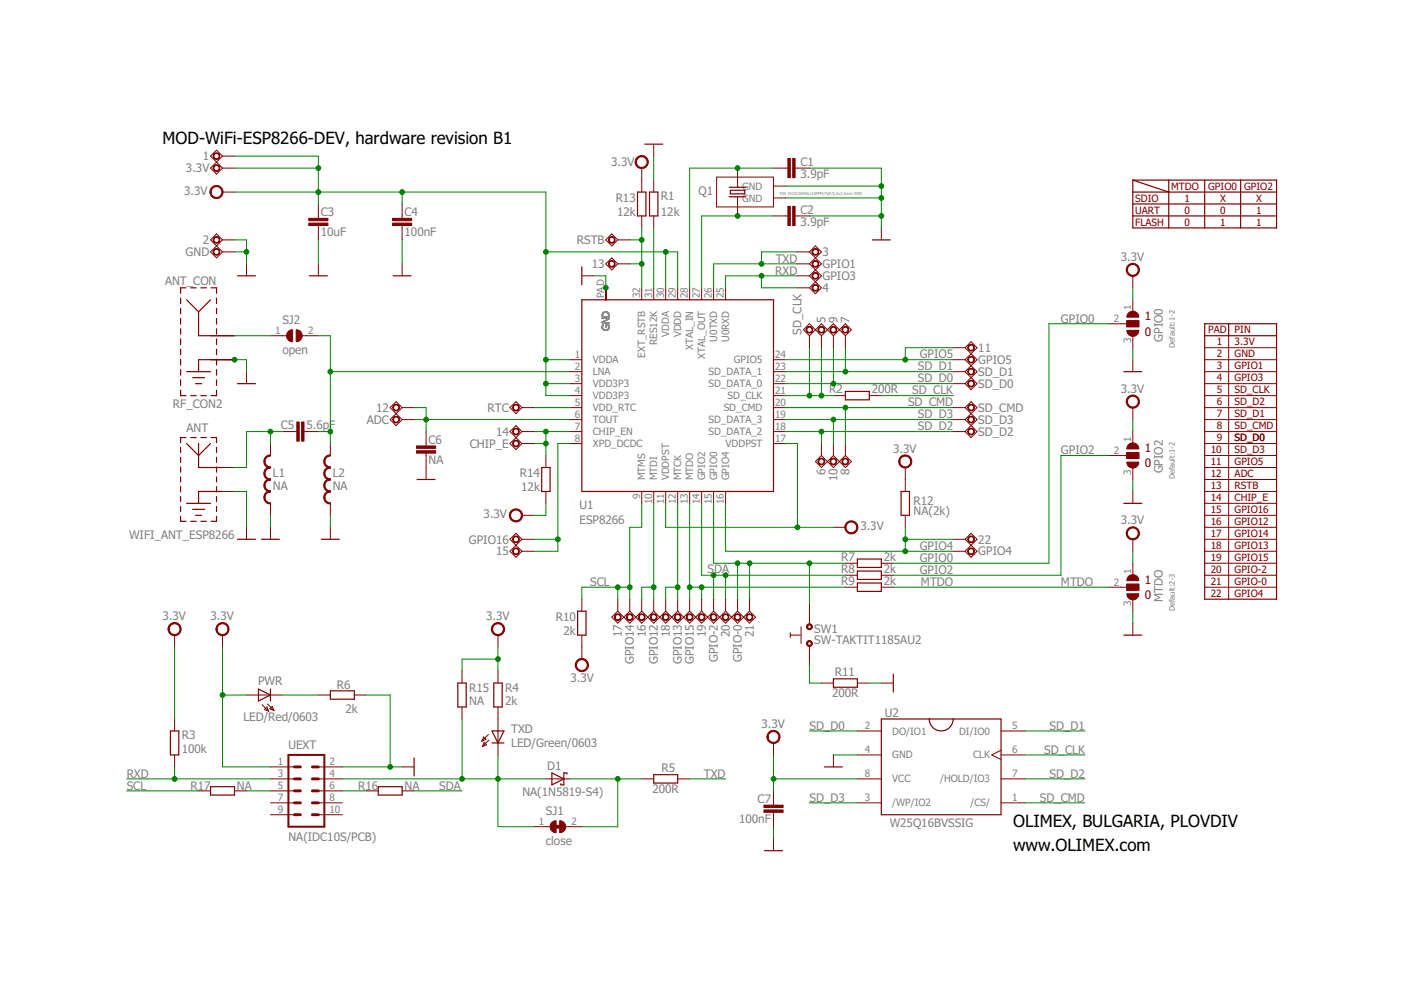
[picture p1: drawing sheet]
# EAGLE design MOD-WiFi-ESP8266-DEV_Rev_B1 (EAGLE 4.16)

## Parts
1  TESTPAD8  [TESTPAD50/80]
2  TESTPAD8  [TESTPAD50/80]
3  TESTPAD8  [TESTPAD50/80]
3.3V  TESTPAD40/66  [TESTPAD40/66]
4  TESTPAD8  [TESTPAD50/80]
5  TESTPAD8  [TESTPAD50/80]
6  TESTPAD8  [TESTPAD50/80]
7  TESTPAD8  [TESTPAD50/80]
8  TESTPAD8  [TESTPAD50/80]
9  TESTPAD8  [TESTPAD50/80]
10  TESTPAD8  [TESTPAD50/80]
11  TESTPAD8  [TESTPAD50/80]
12  TESTPAD8  [TESTPAD50/80]
13  TESTPAD8  [TESTPAD50/80]
14  TESTPAD8  [TESTPAD50/80]
15  TESTPAD8  [TESTPAD50/80]
16  TESTPAD8  [TESTPAD50/80]
17  TESTPAD8  [TESTPAD50/80]
18  TESTPAD8  [TESTPAD50/80]
19  TESTPAD8  [TESTPAD50/80]
20  TESTPAD8  [TESTPAD50/80]
21  TESTPAD8  [TESTPAD50/80]
22  TESTPAD8  [TESTPAD50/80]
ADC  TESTPAD40/66  [TESTPAD40/66]
ANT  WIFI_ANT_ESP8266  [ESP8266_ANT]
ANT_CON  RF_CON2  [RF_CONNECTOR_I-PEX_NO_CREAM]
C1  3.9pF  C-EUC0402_TI  [C0402_TI]
C2  3.9pF  C-EUC0402_TI  [C0402_TI]
C3  10uF  C-EUC0603_DWS  [C0603_DWS]
C4  100nF  C-EUC0402_TI  [C0402_TI]
C5  5.6pF  C-EUC0402_TI  [C0402_TI]
C6  NA  C-EUC0402_TI  [C0402_TI]
C7  100nF  C-EUC0402_TI  [C0402_TI]
CHIP_E  TESTPAD40/66  [TESTPAD40/66]
D1  NA(1N5819-S4)  SCHOTKKY7.62SS-1N5819(S4SOD-123)  [SOD-123]
GND  TESTPAD40/66  [TESTPAD40/66]
GPIO0  Default:1-2  SJ2W4  [SJ_2_SMALLER]
GPIO1  TESTPAD40/66  [TESTPAD40/66]
GPIO2  Default:1-2  SJ2W4  [SJ_2_SMALLER]
GPIO3  TESTPAD40/66  [TESTPAD40/66]
GPIO4  TESTPAD40/66  [TESTPAD40/66]
GPIO5  TESTPAD40/66  [TESTPAD40/66]
GPIO12  TESTPAD40/66  [TESTPAD40/66]
GPIO13  TESTPAD40/66  [TESTPAD40/66]
GPIO14  TESTPAD40/66  [TESTPAD40/66]
GPIO15  TESTPAD40/66  [TESTPAD40/66]
GPIO16  TESTPAD40/66  [TESTPAD40/66]
GPIO-0  TESTPAD40/66  [TESTPAD40/66]
GPIO-2  TESTPAD40/66  [TESTPAD40/66]
L1  NA  L-USL0402_TI  [L0402_TI]
L2  NA  L-USL0402_TI  [L0402_TI]
MTDO  Default:2-3  SJ2W4  [SJ_2_SMALLER]
PWR  LED/Red/0603  LEDLED_0603  [LED_0603]
Q1  TSX-3225/26MHz/10PPM/7pF/3.2x2.5mm SMD  SMALL_SMD_CRYSTAL_1  [NX3225SA]
R1  12k  R-EU_R0402_TI  [R0402_TI]
R2  200R  R-EU_R0402_TI  [R0402_TI]
R3  100k  R-EU_R0402_TI  [R0402_TI]
R4  2k  R-EU_R0402_TI  [R0402_TI]
R5  200R  R-EU_R0402_TI  [R0402_TI]
R6  2k  R-EU_R0402_TI  [R0402_TI]
R7  2k  R-EU_R0402_TI  [R0402_TI]
R8  2k  R-EU_R0402_TI  [R0402_TI]
R9  2k  R-EU_R0402_TI  [R0402_TI]
R10  2k  R-EU_R0402_TI  [R0402_TI]
R11  200R  R-EU_R0402_TI  [R0402_TI]
R12  NA(2k)  R-EU_R0402_TI  [R0402_TI]
R13  12k  R-EU_R0402_TI  [R0402_TI]
R14  12k  R-EU_R0402_TI  [R0402_TI]
R15  NA  R-EU_R0402_TI  [R0402_TI]
R16  NA  R-EU_R0402_TI  [R0402_TI]
R17  NA  R-EU_R0402_TI  [R0402_TI]
RSTB  TESTPAD40/66  [TESTPAD40/66]
RTC  TESTPAD28/40  [TESPAD28/40]
SD_CLK  TESTPAD40/66  [TESTPAD40/66]
SD_CMD  TESTPAD40/66  [TESTPAD40/66]
SD_D0  TESTPAD40/66  [TESTPAD40/66]
SD_D1  TESTPAD40/66  [TESTPAD40/66]
SD_D2  TESTPAD40/66  [TESTPAD40/66]
SD_D3  TESTPAD40/66  [TESTPAD40/66]
SJ1  close  SJSJ_1_SMALLER_CLOSE_10MILS  [SJ_1_SMALLER_CLOSE_10MILS]
SJ2  open  SJSJ_SMALLER  [SJ_1_SMALLER]
SW1  SW-TAKTIT1185AU2  [IT1185AU2]
TXD  LED/Green/0603  LEDLED_0603  [LED_0603]
U1  ESP8266  [QFN32_PAD]
U2  W25Q16BVSSIG  [SO8_ATMEL_FLASH]
U$1  FIDUCIAL  [FIDUCIAL-1X3]
U$2  FIDUCIAL  [FIDUCIAL-1X3]
UEXT  NA(IDC10S/PCB)  ML10SMD_1  [ML10L_PADS_FEMAIL]

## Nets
GND: 2.P$1(PP) ANT.GND ANT_CON.1(GND_1) ANT_CON.2(GND_2) C1.1 C2.1 C3.2 C4.2 C6.2 C7.2 GND.P$1(PP) GPIO0.3 GPIO2.3 L1.1 L2.1 MTDO.3 Q1.NC_1(GND) Q1.NC_2(GND) R1.2 R6.1 R11.1 U1.P$1(GND) U1.P$2(GND) U1.P$3(GND) U1.P$4(GND) U1.P$5(GND) U1.P$6(GND) U1.P$7(GND) U1.P$8(GND) U1.P$9(GND) U1.PAD(GND) U2.4(GND) UEXT.2
GPIO0: GPIO0.2 R7.1
GPIO2: GPIO2.2 R8.1
GPIO4: 22.P$1(PP) GPIO4.P$1(PP) R12.2 U1.16(GPIO4)
GPIO5: 11.P$1(PP) GPIO5.P$1(PP) U1.24(GPIO5)
MTDO: MTDO.2 R9.1
N$1: D1.A R15.1 SJ1.1 TXD.C UEXT.4
N$2: R4.1 TXD.A
N$3: PWR.C R6.2
N$4: 21.P$1(PP) GPIO-0.P$1(PP) R7.2 SW1.2 U1.15(GPIO0)
N$5: ANT_CON.ANT SJ2.1
N$6: 19.P$1(PP) GPIO15.P$1(PP) R9.2 U1.13(MTDO)
N$7: R11.2 SW1.1
N$8: 15.P$1(PP) GPIO16.P$1(PP) U1.8(XPD_DCDC)
N$9: 16.P$1(PP) GPIO12.P$1(PP) U1.10(MTDI)
N$10: 18.P$1(PP) GPIO13.P$1(PP) U1.12(MTCK)
N$11: 14.P$1(PP) CHIP_E.P$1(PP) R14.1 U1.7(CHIP_EN)
N$12: C5.2 L2.2 SJ2.2 U1.2(LNA)
N$13: 13.P$1(PP) R13.2 RSTB.P$1(PP) U1.32(EXT_RSTB)
N$14: ANT.ANT C5.1 L1.2
N$15: D1.C R5.2 SJ1.2
N$16: R17.2 UEXT.5
N$17: R16.1 UEXT.6
N$18: 12.P$1(PP) ADC.P$1(PP) C6.1 U1.6(TOUT)
N$20: RTC.P$1(PP) U1.5(VDD_RTC)
N$21: C2.2 Q1.2 U1.27(XTAL_OUT)
N$22: R1.1 U1.31(RES12K)
N$23: C1.2 Q1.1 U1.28(XTAL_IN)
N$27: 5.P$1(PP) R2.2 SD_CLK.P$1(PP) U1.21(SD_CLK)
RXD: 4.P$1(PP) GPIO3.P$1(PP) R3.1 U1.25(U0RXD) UEXT.3
SCL: 17.P$1(PP) GPIO14.P$1(PP) R10.1 R17.1 U1.9(MTMS)
SD_CLK: R2.1 U2.6(CLK)
SD_CMD: 8.P$1(PP) SD_CMD.P$1(PP) U1.20(SD_CMD) U2.1(/CS/)
SD_D0: 9.P$1(PP) SD_D0.P$1(PP) U1.22(SD_DATA_0) U2.2(DO/IO1)
SD_D1: 7.P$1(PP) SD_D1.P$1(PP) U1.23(SD_DATA_1) U2.5(DI/IO0)
SD_D2: 6.P$1(PP) SD_D2.P$1(PP) U1.18(SD_DATA_2) U2.7(/HOLD/IO3)
SD_D3: 10.P$1(PP) SD_D3.P$1(PP) U1.19(SD_DATA_3) U2.3(/WP/IO2)
SDA: 20.P$1(PP) GPIO-2.P$1(PP) R8.2 R16.2 U1.14(GPIO2)
TXD: 3.P$1(PP) GPIO1.P$1(PP) R5.1 U1.26(U0TXD)
VCC: 1.P$1(PP) 3.3V.P$1(PP) C3.1 C4.1 C7.1 GPIO0.1 GPIO2.1 MTDO.1 PWR.A R3.2 R4.2 R10.2 R12.1 R13.1 R14.2 R15.2 U1.1(VDDA) U1.3(VDD3P3) U1.4(VDD3P3) U1.11(VDDPST) U1.17(VDDPST) U1.29(VDDD) U1.30(VDDA) U2.8(VCC) UEXT.1 ; supply symbol labelled 3.3V
Unconnected: UEXT.7 UEXT.8 UEXT.9 UEXT.10

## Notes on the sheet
- MTDO | GPIO0 | GPIO2
- SDIO | 1 | X | X
- UART | 0 | 0 | 1
- FLASH | 0 | 1 | 1
- 1
- 0 | PAD | PIN
- 1 | 3.3V
- 2 | GND
- 3 | GPIO1
- 4 | GPIO3
- 5 | SD_CLK
- 6 | SD_D2
- 7 | SD_D1
- 8 | SD_CMD
- 9 | SD_D0 | SD_D0
- 1 | 10 | SD_D3
- 0 | 11 | GPIO5
- 12 | ADC
- 13 | RSTB
- 14 | CHIP_E
- 15 | GPIO16
- 16 | GPIO12
- 17 | GPIO14
- 18 | GPIO13
- 19 | GPIO15
- 20 | GPIO-2
- 1 | 21 | GPIO-0
- 0 | 22 | GPIO4
